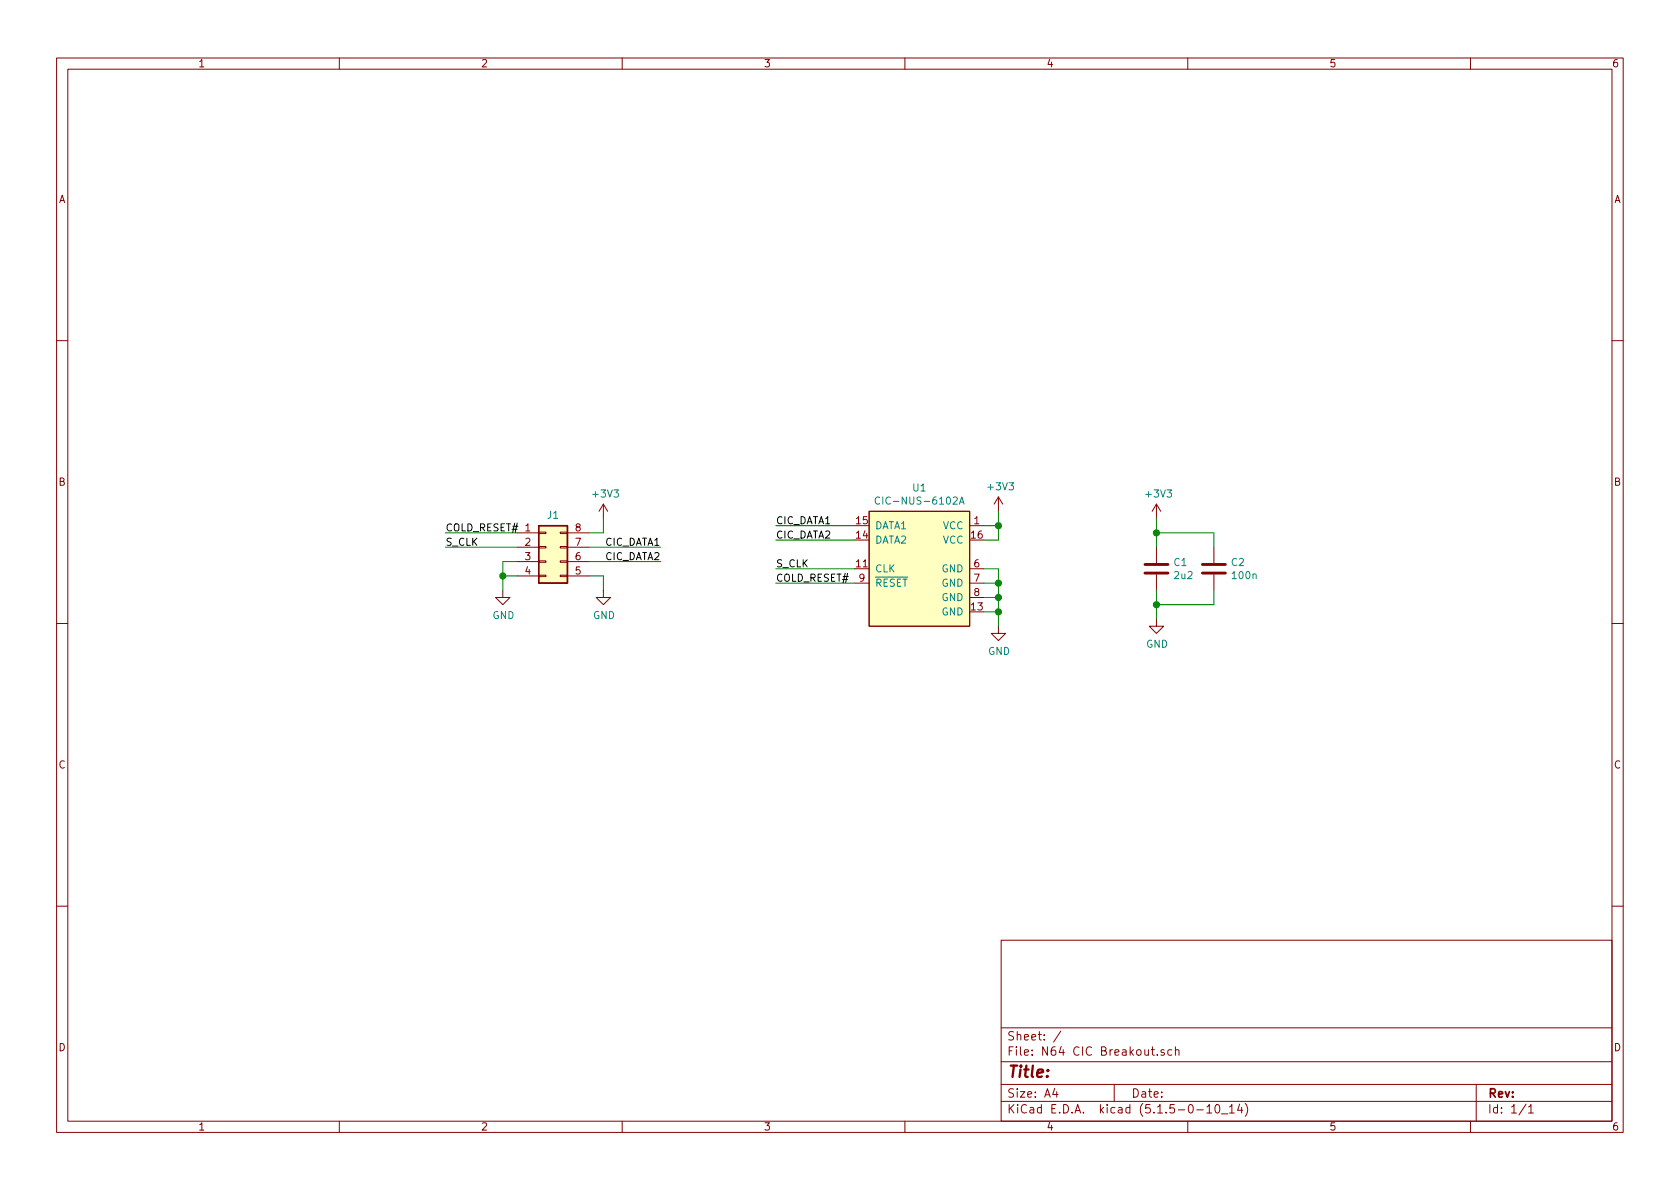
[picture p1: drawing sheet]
EESchema Schematic File Version 4
EELAYER 30 0
EELAYER END
$Descr A4 11693 8268
encoding utf-8
Sheet 1 1
Title ""
Date ""
Rev ""
Comp ""
Comment1 ""
Comment2 ""
Comment3 ""
Comment4 ""
$EndDescr
$Comp
L Connector_Generic:Conn_02x04_Counter_Clockwise J1
U 1 1
P 3800 3800
F 0 "J1" H 3850 4025 50  0000 C CNN
F 1 "Conn_02x04_Counter_Clockwise" H 3850 4026 50  0001 C CNN
F 2 "connector:PinHeader_2x04_P2.54mm_Horizontal" H 3800 3800 50  0001 C CNN
F 3 "~" H 3800 3800 50  0001 C CNN
	1    3800 3800
	1    0    0    -1  
$EndComp
$Comp
L n64:CIC-NUS-6102A U1
U 1 1
P 6050 3550
F 0 "U1" H 6400 3715 50  0000 C CNN
F 1 "CIC-NUS-6102A" H 6400 3624 50  0000 C CNN
F 2 "Package_DIP:DIP-16_W7.62mm_Socket" H 6050 3700 50  0001 C CNN
F 3 "" H 6050 3700 50  0001 C CNN
	1    6050 3550
	1    0    0    -1  
$EndComp
Wire Wire Line
	6850 3750 6950 3750
Wire Wire Line
	6950 3750 6950 3650
Wire Wire Line
	6950 3650 6850 3650
Wire Wire Line
	6950 3650 6950 3550
Connection ~ 6950 3650
Wire Wire Line
	6850 3950 6950 3950
Wire Wire Line
	6950 3950 6950 4050
Wire Wire Line
	6850 4250 6950 4250
Connection ~ 6950 4250
Wire Wire Line
	6950 4250 6950 4350
Wire Wire Line
	6850 4150 6950 4150
Connection ~ 6950 4150
Wire Wire Line
	6950 4150 6950 4250
Wire Wire Line
	6850 4050 6950 4050
Connection ~ 6950 4050
Wire Wire Line
	6950 4050 6950 4150
$Comp
L power:GND #PWR0101
U 1 1
P 6950 4350
F 0 "#PWR0101" H 6950 4100 50  0001 C CNN
F 1 "GND" H 6955 4177 50  0000 C CNN
F 2 "" H 6950 4350 50  0001 C CNN
F 3 "" H 6950 4350 50  0001 C CNN
	1    6950 4350
	1    0    0    -1  
$EndComp
$Comp
L power:+3V3 #PWR0102
U 1 1
P 6950 3550
F 0 "#PWR0102" H 6950 3400 50  0001 C CNN
F 1 "+3V3" H 6965 3723 50  0000 C CNN
F 2 "" H 6950 3550 50  0001 C CNN
F 3 "" H 6950 3550 50  0001 C CNN
	1    6950 3550
	1    0    0    -1  
$EndComp
Wire Wire Line
	4100 3700 4200 3700
Wire Wire Line
	4100 3800 4600 3800
Wire Wire Line
	4100 3900 4600 3900
Wire Wire Line
	4100 4000 4200 4000
Wire Wire Line
	3600 4000 3500 4000
Wire Wire Line
	3600 3900 3500 3900
Wire Wire Line
	3600 3800 3100 3800
Wire Wire Line
	3600 3700 3100 3700
Text Label 3100 3700 0    50   ~ 0
COLD_RESET#
Text Label 3100 3800 0    50   ~ 0
S_CLK
Wire Wire Line
	3500 3900 3500 4000
Connection ~ 3500 4000
Wire Wire Line
	3500 4000 3500 4100
Wire Wire Line
	4200 4000 4200 4100
Wire Wire Line
	4200 3700 4200 3600
$Comp
L power:+3V3 #PWR0103
U 1 1
P 4200 3600
F 0 "#PWR0103" H 4200 3450 50  0001 C CNN
F 1 "+3V3" H 4215 3773 50  0000 C CNN
F 2 "" H 4200 3600 50  0001 C CNN
F 3 "" H 4200 3600 50  0001 C CNN
	1    4200 3600
	1    0    0    -1  
$EndComp
$Comp
L power:GND #PWR0104
U 1 1
P 4200 4100
F 0 "#PWR0104" H 4200 3850 50  0001 C CNN
F 1 "GND" H 4205 3927 50  0000 C CNN
F 2 "" H 4200 4100 50  0001 C CNN
F 3 "" H 4200 4100 50  0001 C CNN
	1    4200 4100
	1    0    0    -1  
$EndComp
$Comp
L power:GND #PWR0105
U 1 1
P 3500 4100
F 0 "#PWR0105" H 3500 3850 50  0001 C CNN
F 1 "GND" H 3505 3927 50  0000 C CNN
F 2 "" H 3500 4100 50  0001 C CNN
F 3 "" H 3500 4100 50  0001 C CNN
	1    3500 4100
	1    0    0    -1  
$EndComp
Text Label 4600 3800 2    50   ~ 0
CIC_DATA1
Text Label 4600 3900 2    50   ~ 0
CIC_DATA2
Wire Wire Line
	5950 3750 5400 3750
Wire Wire Line
	5950 3950 5400 3950
Wire Wire Line
	5950 4050 5400 4050
Text Label 5400 3650 0    50   ~ 0
CIC_DATA1
Text Label 5400 3750 0    50   ~ 0
CIC_DATA2
Text Label 5400 3950 0    50   ~ 0
S_CLK
Text Label 5400 4050 0    50   ~ 0
COLD_RESET#
Wire Wire Line
	5950 3650 5400 3650
$Comp
L Device:C C1
U 1 1
P 8050 3950
F 0 "C1" H 8165 3996 50  0000 L CNN
F 1 "2u2" H 8165 3905 50  0000 L CNN
F 2 "Capacitor_SMD:C_0805_2012Metric" H 8088 3800 50  0001 C CNN
F 3 "~" H 8050 3950 50  0001 C CNN
	1    8050 3950
	1    0    0    -1  
$EndComp
$Comp
L Device:C C2
U 1 1
P 8450 3950
F 0 "C2" H 8565 3996 50  0000 L CNN
F 1 "100n" H 8565 3905 50  0000 L CNN
F 2 "Capacitor_SMD:C_0805_2012Metric" H 8488 3800 50  0001 C CNN
F 3 "~" H 8450 3950 50  0001 C CNN
	1    8450 3950
	1    0    0    -1  
$EndComp
Wire Wire Line
	8450 3800 8450 3700
Wire Wire Line
	8450 3700 8050 3700
Wire Wire Line
	8050 3700 8050 3800
Wire Wire Line
	8050 3700 8050 3600
Connection ~ 8050 3700
Wire Wire Line
	8050 4100 8050 4200
Wire Wire Line
	8050 4200 8450 4200
Wire Wire Line
	8450 4200 8450 4100
Wire Wire Line
	8050 4200 8050 4300
Connection ~ 8050 4200
$Comp
L power:GND #PWR0106
U 1 1
P 8050 4300
F 0 "#PWR0106" H 8050 4050 50  0001 C CNN
F 1 "GND" H 8055 4127 50  0000 C CNN
F 2 "" H 8050 4300 50  0001 C CNN
F 3 "" H 8050 4300 50  0001 C CNN
	1    8050 4300
	1    0    0    -1  
$EndComp
$Comp
L power:+3V3 #PWR0107
U 1 1
P 8050 3600
F 0 "#PWR0107" H 8050 3450 50  0001 C CNN
F 1 "+3V3" H 8065 3773 50  0000 C CNN
F 2 "" H 8050 3600 50  0001 C CNN
F 3 "" H 8050 3600 50  0001 C CNN
	1    8050 3600
	1    0    0    -1  
$EndComp
$EndSCHEMATC
